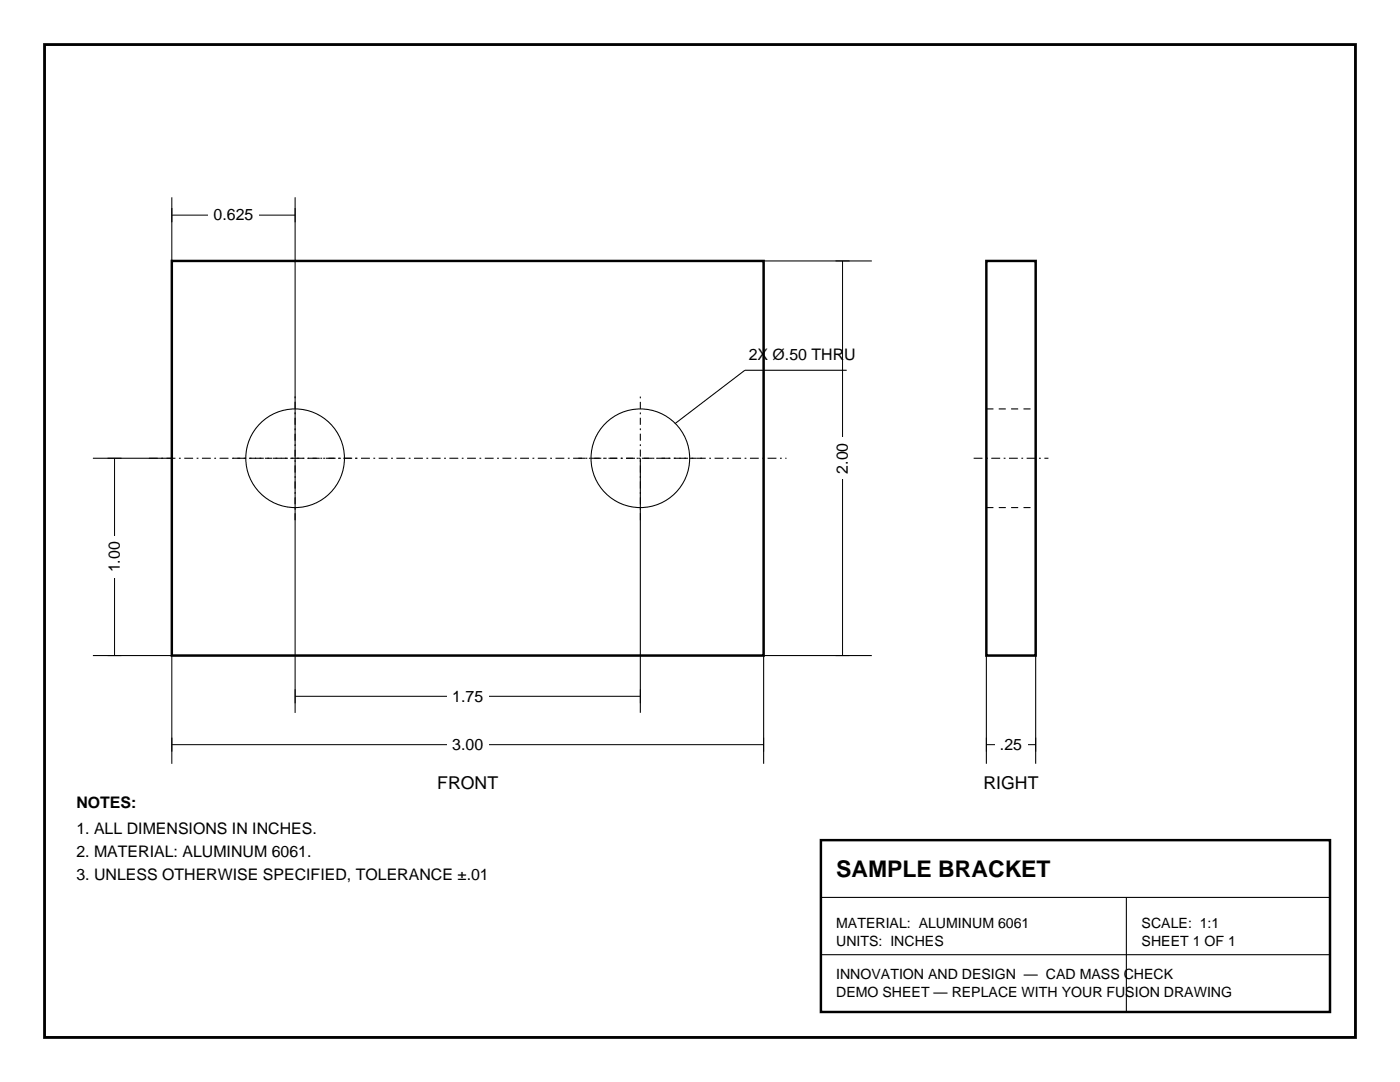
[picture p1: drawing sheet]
<svg xmlns="http://www.w3.org/2000/svg" width="279mm" height="216mm" viewBox="0 0 279 216" stroke-linecap="round" stroke-linejoin="round" font-family="sans-serif">
<path d="M34.3 52.1h118.1v78.7h-118.1z" fill="none" stroke="#000" stroke-width=".49"/>
<g fill="none" stroke="#000" stroke-width=".21">
<path d="M34.3 130.8v21.6M152.4 130.8v21.6"/>
<circle cx="58.9" cy="91.4" r="9.8"/>
<circle cx="127.8" cy="91.4" r="9.8"/>
</g>
<path d="M46.5 91.4h24.8M115.4 91.4h24.8M58.9 103.8v-24.7M127.8 103.8v-24.7" fill="none" stroke="#000" stroke-width=".21" stroke-dasharray="1.4 .7 .4 .7" stroke-linecap="butt"/>
<path d="M29.7 91.4h127.3" fill="none" stroke="#000" stroke-width=".21" stroke-dasharray="1.8 .7 .4 .7" stroke-linecap="butt"/>
<path d="M34.3 148.6h118.1M34.3 147.2v2.8M152.4 147.2v2.8" fill="none" stroke="#000" stroke-width=".2"/>
<path d="M89.2 146.3h8.3v3.9h-8.3z" fill-rule="evenodd" fill="#fff"/>
<path d="M152.4 52.1h21.6M152.4 130.8h21.6" fill="none" stroke="#000" stroke-width=".21"/>
<path d="M166.8 52.1h2.7M168.1 52.1v78.7M166.8 130.8h2.7" fill="none" stroke="#000" stroke-width=".2"/>
<path d="M165.9 87.3h3.8v8.3h-3.8z" fill-rule="evenodd" fill="#fff"/>
<path d="M58.9 91.4v50.8M127.8 91.4v50.8" fill="none" stroke="#000" stroke-width=".21"/>
<path d="M58.9 138.9h68.9M58.9 137.5v2.8M127.8 137.5v2.8" fill="none" stroke="#000" stroke-width=".2"/>
<path d="M89.2 136.6h8.3v3.9h-8.3z" fill-rule="evenodd" fill="#fff"/>
<path d="M34.3 39.4v12.7M58.9 39.4v52" fill="none" stroke="#000" stroke-width=".21"/>
<path d="M34.3 42.9h24.6M34.3 41.5v2.8M58.9 41.5v2.8" fill="none" stroke="#000" stroke-width=".2"/>
<path d="M41.6 40.6h10v3.9h-10z" fill-rule="evenodd" fill="#fff"/>
<path d="M18.5 91.4h15.8M18.5 130.8h15.8" fill="none" stroke="#000" stroke-width=".21"/>
<path d="M21.5 91.4h2.8M22.9 91.4v39.4M21.5 130.8h2.8" fill="none" stroke="#000" stroke-width=".2"/>
<path d="M20.6 107h3.8v8.3h-3.8z" fill-rule="evenodd" fill="#fff"/>
<path d="M169 73.9h-20.3l-14 10.7M196.8 130.8v21.6M206.7 130.8v21.6" fill="none" stroke="#000" stroke-width=".21"/>
<path d="M196.8 52.1h9.9v78.7h-9.9z" fill="none" stroke="#000" stroke-width=".49"/>
<path d="M194.3 91.4h14.9" fill="none" stroke="#000" stroke-width=".21" stroke-dasharray="1.8 .7 .4 .7" stroke-linecap="butt"/>
<path d="M196.8 81.6h9.9M196.8 101.3h9.9" fill="none" stroke="#000" stroke-width=".21" stroke-dasharray="1.4 1.1" stroke-linecap="butt"/>
<path d="M196.8 148.6h9.9M196.8 147.2v2.8M206.7 147.2v2.8" fill="none" stroke="#000" stroke-width=".2"/>
<path d="M198.5 146.3h6.5v3.9h-6.5z" fill-rule="evenodd" fill="#fff"/>
<path d="M163.8 167.6h101.6v34.3h-101.6z" fill="none" stroke="#000" stroke-width=".49"/>
<path d="M163.8 179.1h101.6M224.8 179.1v22.8M163.8 190.5h101.6" fill="none" stroke="#000" stroke-width=".21"/>
<path d="M8.9 8.9h261.6v198.1h-261.6z" fill="none" stroke="#000" stroke-width=".56"/>
<text font-size="4.6" x="166.9" y="175">SAMPLE BRACKET</text>
<g font-size="3.5">
<text x="87.3" y="157.5">FRONT</text>
<text x="196.3" y="157.5">RIGHT</text>
</g>
<g font-size="3.2">
<text x="42.6" y="44">0.625</text>
<text x="149.4" y="71.9">2X Ø.50 THRU</text>
<text x="169.2" y="94.5" transform="rotate(-90 169.2 94.5)">2.00</text>
<text x="23.9" y="114.2" transform="rotate(-90 23.9 114.2)">1.00</text>
<text x="90.3" y="140">1.75</text>
<text x="90.3" y="149.6">3.00</text>
<text x="199.6" y="149.6">.25</text>
<text x="15.2" y="161.3">NOTES:</text>
<text x="15.2" y="166.4">1. ALL DIMENSIONS IN INCHES.</text>
<text x="15.2" y="170.9">2. MATERIAL: ALUMINUM 6061.</text>
<text x="15.2" y="175.5">3. UNLESS OTHERWISE SPECIFIED, TOLERANCE ±.01</text>
</g>
<g font-size="2.8">
<text x="166.9" y="185.2">MATERIAL: ALUMINUM 6061</text>
<text x="227.8" y="185.2">SCALE: 1:1</text>
<text x="166.9" y="188.7">UNITS: INCHES</text>
<text x="227.8" y="188.7">SHEET 1 OF 1</text>
<text x="166.9" y="195.3">INNOVATION AND DESIGN — CAD MASS CHECK</text>
<text x="166.9" y="198.9">DEMO SHEET — REPLACE WITH YOUR FUSION DRAWING</text>
</g>
</svg>
